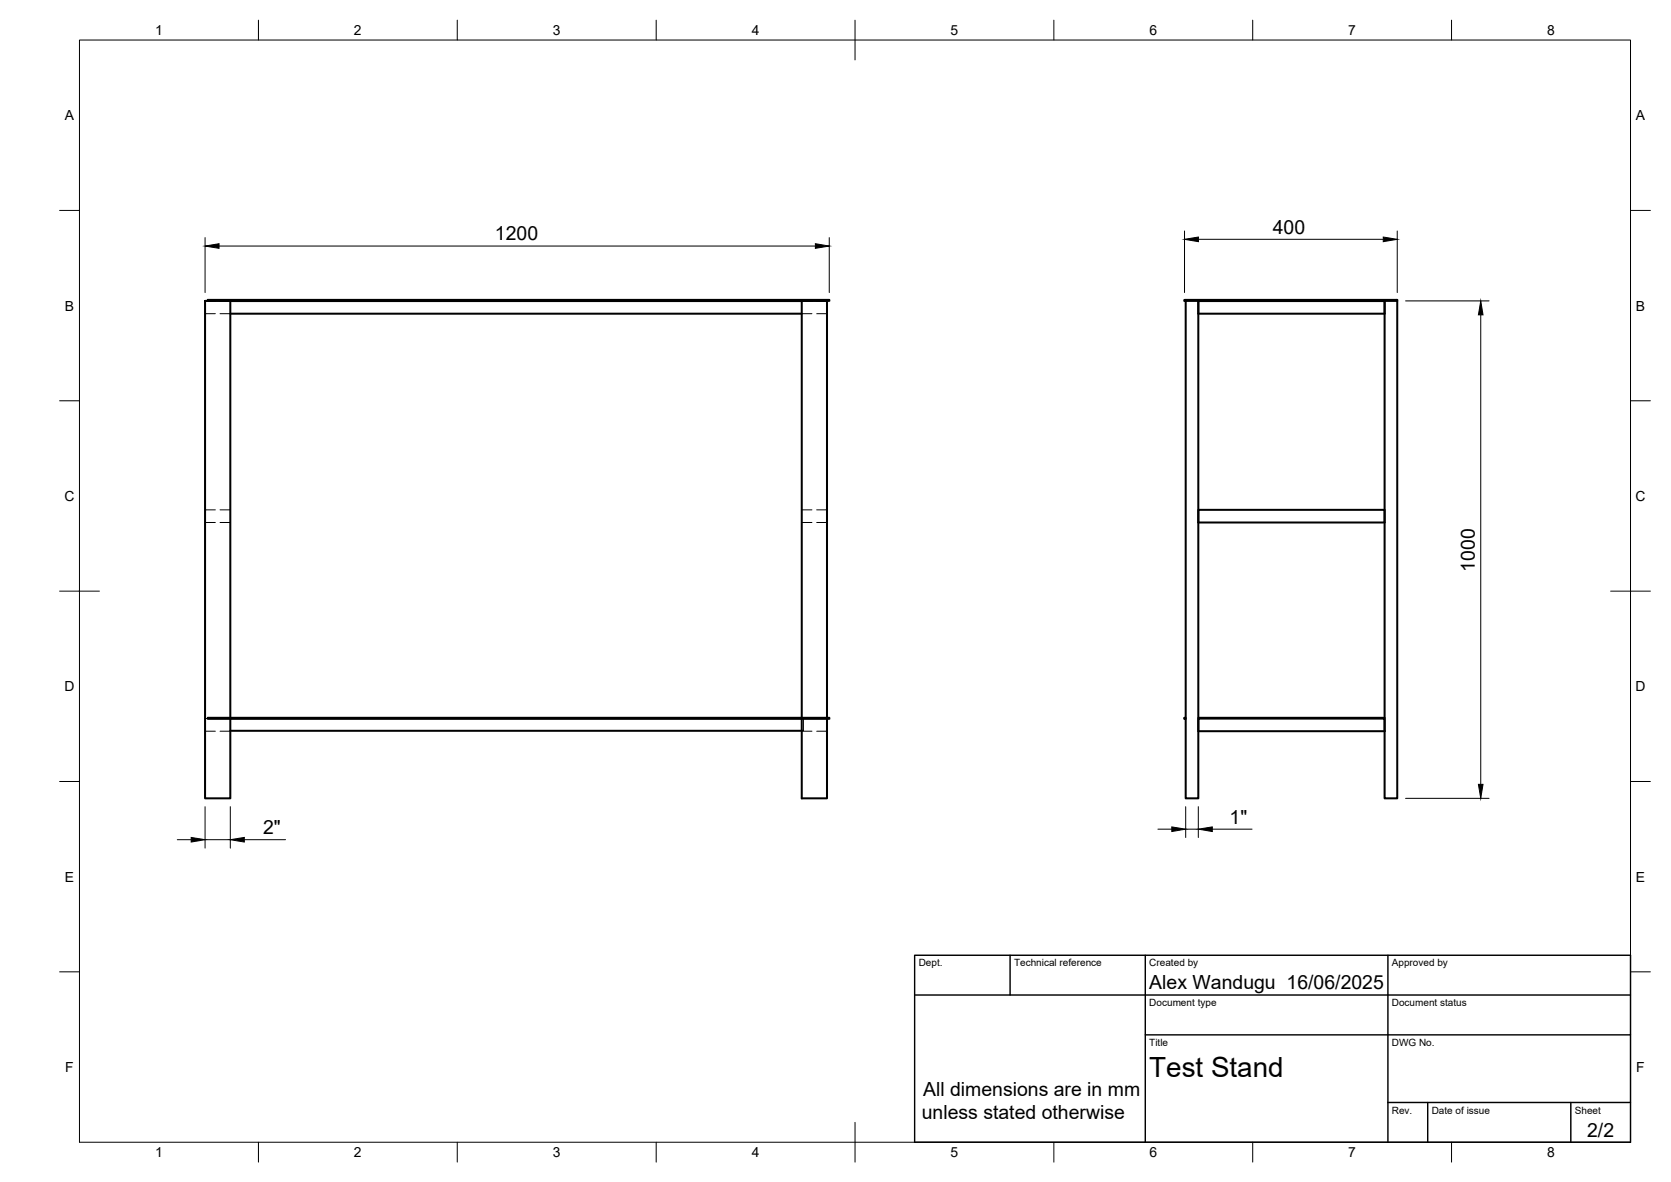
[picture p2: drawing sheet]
<svg xmlns="http://www.w3.org/2000/svg" width="420mm" height="297mm" viewBox="0 0 420 297" stroke-linecap="round" stroke-linejoin="round" font-family="sans-serif">
<!-- layer: Visible -->
<g fill="none" stroke="#000" stroke-width=".51">
<path d="M51.6 75.6h6.3v125h-6.3zM52.3 75.4h156.2v.2h-156.2zM57.9 75.7h143.7M57.9 78.8h143.7M201.6 75.6h6.3v125h-6.3zM298.1 75.6h-.3v-.2h53.5v.2M298.1 75.6h3.2v125h-3.2zM301.3 75.7h46.8v3.1h-46.8zM301.3 75.6h46.8M348.1 75.6h3.2v125h-3.2zM301.3 128.1h46.8v3.2h-46.8zM52.3 180.4h156.2v.2h-156.2z"/>
<path d="M57.9 183.6h143.7M298.1 180.4h-.3v.2h.3M301.3 180.6h46.8v3.2h-46.8zM301.3 180.4h46.8"/>
</g>
<!-- layer: Hidden -->
<g fill="none" stroke="#000" stroke-width=".25">
<path d="M51.6 78.8h2.5M51.6 75.7h2.5M55.3 78.8h2.6M55.3 75.7h2.6M201.6 78.8h2.6M201.6 75.7h2.6M205.4 78.8h2.5M205.4 75.7h2.5M51.6 131.3h2.5M51.6 128.1h2.5M55.3 131.3h2.6M55.3 128.1h2.6"/>
<path d="M201.6 131.3h2.6M201.6 128.1h2.6M205.4 131.3h2.5M205.4 128.1h2.5M51.6 183.8h2.5M51.6 180.6h2.5M55.3 183.8h2.6M55.3 180.6h2.6M57.9 180.5h1.8M60.9 180.5h2.4M64.5 180.5h2.3M68 180.5h2.4"/>
<path d="M71.6 180.5h2.4M75.2 180.5h2.4M78.8 180.5h2.3M82.3 180.5h2.4M85.9 180.5h2.4M89.5 180.5h2.4M93 180.5h2.4M96.6 180.5h2.4M100.2 180.5h2.4M103.8 180.5h2.4M107.3 180.5h2.4M110.9 180.5h2.4"/>
<path d="M114.5 180.5h2.4M118 180.5h2.4M121.6 180.5h2.4M125.2 180.5h2.4M128.8 180.5h2.3M132.3 180.5h2.4M135.9 180.5h2.4M139.5 180.5h2.4M143.1 180.5h2.3M146.6 180.5h2.4M150.2 180.5h2.4M153.8 180.5h2.3"/>
<path d="M157.4 180.5h2.3M160.9 180.5h2.4M164.5 180.5h2.4M168.1 180.5h2.4M171.6 180.5h2.4M175.2 180.5h2.4M178.8 180.5h2.4M182.4 180.5h2.3M185.9 180.5h2.4M189.5 180.5h2.4M193.1 180.5h2.4M196.6 180.5h2.4"/>
<path d="M200.2 180.5h1.8v3.1h-.4M201.6 183.8h2.6M201.6 180.6h2.6M205.4 183.8h2.5M205.4 180.6h2.5"/>
</g>
<!-- layer: BORDER -->
<g fill="none" stroke="#000" stroke-width=".25">
<path d="M20 10.1h390v276.9h-390zM65 5.1v5M115 5.1v5M165 5.1v5M215 5.1v10M265 5.1v5M315 5.1v5M365 5.1v5M15 52.9h5M410 52.9h5M15 100.7h5M410 100.7h5"/>
<path d="M15 148.6h10M405 148.6h10M15 196.4h5M410 196.4h5M15 244.2h5M410 244.2h5M65 287v5M115 287v5M165 287v5M215 282.1v9.9M265 287v5M315 287v5"/>
<path d="M365 287v5"/>
</g>
<!-- layer: TITLEBLOCK -->
<path d="M230 240.1h180v46.9h-180zM230 250h180M254 240.1v9.9M288 240.1v46.9M349 240.1v46.9M288 260.1h122M349 277.1h61M359 277.1v9.9M395 277.1v9.9" fill="none" stroke="#000" stroke-width=".36"/>
<!-- layer: FD_Dimensions -->
<g fill="none" stroke="#000" stroke-width=".25">
<path d="M51.6 59.7v13.8M208.5 59.7v13.8M297.8 58v15.5M351.3 58v15.5M55.1 61.8h149.9M301.3 60.1h46.5M353.4 75.6h21M372.3 79.1v118M44.6 211h3.5M51.6 202.7v10.4M51.6 211h6.3M57.9 202.7v10.4"/>
<path d="M61.4 211h10.4M291.1 208.4h3.5M298.1 202.7v7.8M298.1 208.4h3.2M301.3 202.7v7.8M304.8 208.4h10M353.4 200.6h21"/>
</g>
<path d="M297.8 60.1l3.5-.5v1.1zM347.8 59.6l3.5 .5-3.5 .6zM51.6 61.8l3.5-.6v1.2zM205 61.2l3.5 .6-3.5 .6zM372.3 75.6l.6 3.5h-1.2zM371.7 197.1h1.2l-.6 3.5zM48.1 210.4l3.5 .6-3.5 .6zM57.9 211l3.5-.6v1.2zM294.6 207.8l3.5 .6-3.5 .6zM301.3 208.4l3.5-.6v1.2z" fill="#000" stroke="#000" stroke-width=".25"/>
<text font-size="7" x="289" y="270.6">Test Stand</text>
<g font-size="4.9">
<text x="320" y="58.7">400</text>
<text x="124.5" y="60.4">1200</text>
<text x="370.9" y="143.7" transform="rotate(-90 370.9 143.7)">1000</text>
<text x="66.2" y="209.6">2&quot;</text>
<text x="309.2" y="207">1&quot;</text>
<text x="289" y="248.5">Alex Wandugu 16/06/2025</text>
<text x="232.1" y="275.5">All dimensions are in mm</text>
<text x="231.8" y="281.3">unless stated otherwise</text>
<text x="399.1" y="285.7">2/2</text>
</g>
<g font-size="3.5">
<text x="39" y="8.8">1</text>
<text x="89" y="8.8">2</text>
<text x="139" y="8.8">3</text>
<text x="189" y="8.8">4</text>
<text x="239" y="8.8">5</text>
<text x="289" y="8.8">6</text>
<text x="339" y="8.8">7</text>
<text x="389" y="8.8">8</text>
<text x="16.3" y="30.2">A</text>
<text x="411.3" y="30.2">A</text>
<text x="16.3" y="78">B</text>
<text x="411.3" y="78">B</text>
<text x="16.2" y="125.9">C</text>
<text x="411.2" y="125.9">C</text>
<text x="16.2" y="173.7">D</text>
<text x="411.2" y="173.7">D</text>
<text x="16.3" y="221.6">E</text>
<text x="411.3" y="221.6">E</text>
<text x="16.4" y="269.4">F</text>
<text x="411.4" y="269.4">F</text>
<text x="39" y="290.8">1</text>
<text x="89" y="290.8">2</text>
<text x="139" y="290.8">3</text>
<text x="189" y="290.8">4</text>
<text x="239" y="290.8">5</text>
<text x="289" y="290.8">6</text>
<text x="339" y="290.8">7</text>
<text x="389" y="290.8">8</text>
</g>
<g font-size="2.5">
<text x="231" y="242.9">Dept.</text>
<text x="255" y="242.9">Technical reference</text>
<text x="289" y="242.9">Created by</text>
<text x="350" y="242.9">Approved by</text>
<text x="289" y="252.8">Document type</text>
<text x="350" y="252.8">Document status</text>
<text x="289" y="262.9">Title</text>
<text x="350" y="262.9">DWG No.</text>
<text x="350" y="279.9">Rev.</text>
<text x="360" y="279.9">Date of issue</text>
<text x="396" y="279.9">Sheet</text>
</g>
</svg>
